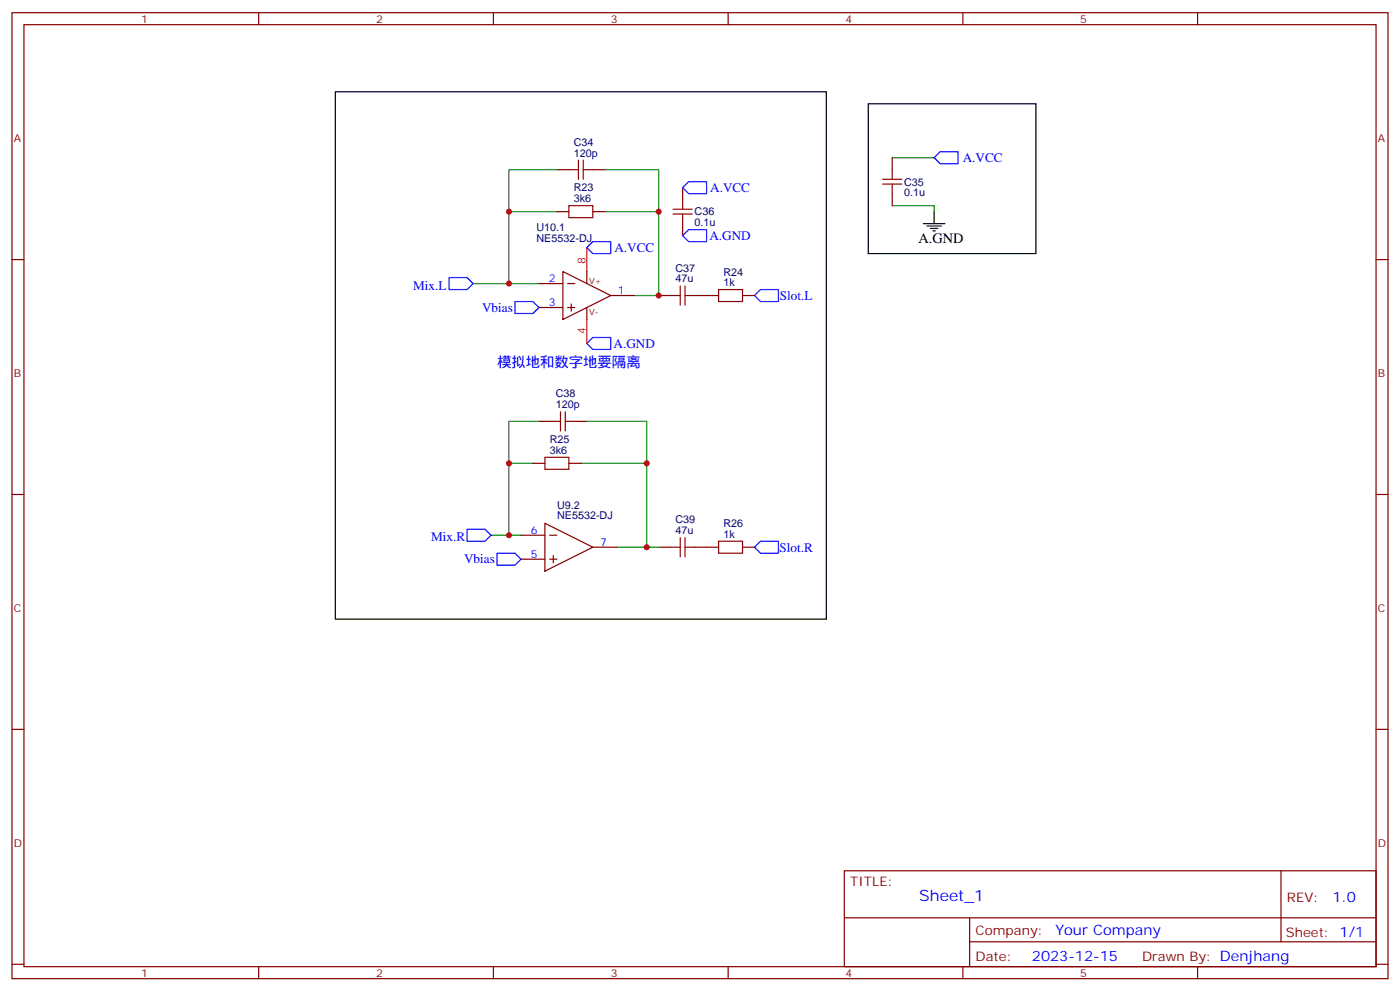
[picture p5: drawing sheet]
<svg xmlns="http://www.w3.org/2000/svg" width="412mm" height="292mm" viewBox="0 0 412 292" stroke-linecap="round" stroke-linejoin="round" font-family="sans-serif">
<g fill="none" stroke="#870000" stroke-width=".35">
<path d="M3.5 3.7h405.4v284.4h-405.4zM7.1 7.3h398.2v277.3h-398.2zM76.2 3.7v3.6M145.3 3.7v3.6M214.5 3.7v3.6M283.6 3.7v3.6M352.8 3.7v3.6M164 50h3.6M174.6 50h3.6M201.1 55.2v3.6M262.8 46.4v3.6M262.8 57v3.5"/>
<path d="M3.5 76.4h3.6M164 62.3h3.6M165.8 79.9l14.1 7.1-14.1 7.1zM172.9 79.9v3.6M174.6 62.3h3.6M201.1 65.8v3.6M405.3 76.4h3.6M158.7 83.5h7.1M158.7 90.5h7.1M167.2 83.5h2.1M167.2 90.5h2.1M168.3 89.5v2.1"/>
<path d="M172.9 90.5v3.6M179.9 87h7.1M194 87h3.6M204.6 87h7.1M218.7 87h3.5M157 136.4h3.5M158.7 124h3.6M167.6 136.4h3.5M169.3 124h3.6M3.5 145.6h3.6M153.5 157.6h7M160.5 154l14.1 7.1-14.1 7z"/>
<path d="M161.9 157.6h2.1M405.3 145.6h3.6M153.5 164.6h7M161.9 164.6h2.1M163 163.5v2.2M174.6 161.1h7.1M194 161.1h3.6M204.6 161.1h7.1M218.7 161.1h3.5M3.5 214.7h3.6M405.3 214.7h3.6M248.7 256.3h156.6v28.3h-156.6z"/>
<path d="M377.3 256.4v20.8M248.7 270.2h156.5M285.6 277.2h119.6M285.6 270.2v14.1M3.5 283.8h3.6M76.2 284.6v3.5M145.3 284.6v3.5M214.5 284.6v3.5M283.6 284.6v3.5M352.8 284.6v3.5M405.3 283.8h3.6"/>
</g>
<path d="M98.8 27h144.6v155.2h-144.6zM255.8 30.6h49.4v44h-49.4zM272 65.8h6.3M273 66.5h4.3M274.1 67.2h2.1M274.8 67.9h.7M275.2 62.3v3.5" fill="none" stroke="#000" stroke-width=".35"/>
<g fill="none" stroke="#008700" stroke-width=".35">
<path d="M164 50h-14.1v12.3M178.2 50h15.8v12.3M262.8 46.4h12.4M164 62.3h-14.1v21.2M178.2 62.3h15.8v24.7h-7M262.8 60.5h12.4v1.8M139.3 83.5h19.4M157 136.4h-7.1v21.2M158.7 124h-8.8v12.4M171.1 136.4h19.4v24.7h-8.8M172.9 124h17.6v12.4M144.6 157.6h8.9"/>
<path d="M190.5 161.1h3.5"/>
</g>
<g fill="none" stroke="#a10000" stroke-width=".35">
<path d="M167.6 50h2.8M170.4 47.1v5.7M171.8 50h2.8M171.8 47.1v5.7M201.1 58.8v2.8M260 54.2h5.6M260 52.8h5.6M262.8 50v2.8M262.8 54.2v2.8M167.6 60.5h7v3.6h-7zM198.3 63h5.6M198.3 61.6h5.6"/>
<path d="M201.1 63v2.8M197.6 87h2.8M200.4 84.2v5.6M201.8 84.2v5.6M201.8 87h2.8M211.7 85.2h7v3.6h-7zM160.5 134.6h7.1v3.5h-7.1zM162.3 124h2.8M165.1 121.2v5.7M166.5 124h2.8M166.5 121.2v5.7M200.4 158.3v5.6"/>
<path d="M201.8 158.3v5.6M211.7 159.3h7v3.5h-7zM197.6 161.1h2.8M201.8 161.1h2.8"/>
</g>
<path d="M202.8 53.5h5.3v3.5h-5.3l-1.7-1.8zM275.2 46.4l1.7-1.7h5.3v3.5h-5.3zM174.6 71.1h5.3v3.5h-5.3l-1.7-1.7zM201.1 69.4l1.7-1.8h5.3v3.5h-5.3zM132.3 81.7h5.3l1.7 1.8-1.7 1.7h-5.3zM151.7 88.8h5.3l1.7 1.7-1.7 1.8h-5.3zM224 85.2h5.3v3.6h-5.3l-1.8-1.8zM172.9 101.1l1.7-1.8h5.3v3.6h-5.3zM137.6 155.8h5.3l1.7 1.8-1.7 1.7h-5.3zM224 159.3h5.3v3.5h-5.3l-1.8-1.7zM146.4 162.8h5.3l1.8 1.8-1.8 1.8h-5.3z" fill="none" stroke="#00f" stroke-width=".35"/>
<path d="M172.9 72.9v7M172.9 94.1v7" fill="none" stroke="#f00" stroke-width=".35"/>
<g fill="#c00">
<circle cx="194" cy="87" r=".88"/>
<circle cx="190.5" cy="161.1" r=".88"/>
<circle cx="194" cy="62.3" r=".88"/>
<circle cx="190.5" cy="136.4" r=".88"/>
<circle cx="149.9" cy="83.5" r=".88"/>
<circle cx="149.9" cy="62.3" r=".88"/>
<circle cx="149.9" cy="157.6" r=".88"/>
<circle cx="149.9" cy="136.4" r=".88"/>
</g>
<text font-size="4.6" fill="#00f" x="270.8" y="265.4">Sheet_1</text>
<text font-size="4.2" x="270.6" y="71.5">A.GND</text>
<g font-size="4.2" fill="#00f">
<text x="146.4" y="108.2">模拟地和数字地要隔离</text>
<text x="392.5" y="265.6">1.0</text>
<text x="310.9" y="275.2">Your Company</text>
<text x="304" y="283">2023-12-15</text>
</g>
<g font-size="3.9" fill="#00f">
<text x="283.6" y="47.7">A.VCC</text>
<text x="209.2" y="56.5">A.VCC</text>
<text x="209" y="70.6">A.GND</text>
<text x="181" y="74.1">A.VCC</text>
<text x="121.7" y="85.2">Mix.L</text>
<text x="229.7" y="88.2">Slot.L</text>
<text x="142" y="91.8">Vbias</text>
<text x="180.8" y="102.4">A.GND</text>
<text x="127" y="159.3">Mix.R</text>
<text x="136.7" y="165.9">Vbias</text>
<text x="229.6" y="162.3">Slot.R</text>
</g>
<g font-size="3.9" fill="#800">
<text x="250.5" y="260.9">TITLE:</text>
<text x="379.1" y="265.6">REV:</text>
<text x="287.4" y="275.1">Company:</text>
<text x="378.7" y="275.7">Sheet: 1/1</text>
<text x="287.4" y="282.8">Date:</text>
<text x="336.4" y="282.9">Drawn By: Denjhang</text>
</g>
<g font-size="3.2" fill="#800">
<text x="41.6" y="6.7">1</text>
<text x="110.8" y="6.7">2</text>
<text x="179.9" y="6.7">3</text>
<text x="249.1" y="6.7">4</text>
<text x="318.2" y="6.7">5</text>
<text x="4.1" y="41.8">A</text>
<text x="405.9" y="41.8">A</text>
<text x="4.1" y="111">B</text>
<text x="405.9" y="111">B</text>
<text x="4.1" y="180.1">C</text>
<text x="405.9" y="180.1">C</text>
<text x="4.1" y="249.3">D</text>
<text x="405.9" y="249.3">D</text>
<text x="41.6" y="287.5">1</text>
<text x="110.8" y="287.5">2</text>
<text x="179.9" y="287.5">3</text>
<text x="249.1" y="287.5">4</text>
<text x="318.2" y="287.5">5</text>
</g>
<g font-size="3.2" fill="#000080">
<text x="169" y="46.1">120p</text>
<text x="169" y="42.9">C34</text>
<text x="169" y="59.5">3k6</text>
<text x="169" y="56.3">R23</text>
<text x="266.3" y="57.8">0.1u</text>
<text x="266.3" y="54.6">C35</text>
<text x="204.6" y="63.4">C36</text>
<text x="158" y="71.1">NE5532-DJ</text>
<text x="158" y="67.9">U10.1</text>
<text x="204.6" y="66.6">0.1u</text>
<text x="199" y="83.1">47u</text>
<text x="199" y="79.9">C37</text>
<text x="213.1" y="81.1">R24</text>
<text x="213.1" y="84.2">1k</text>
<text x="163.7" y="117">C38</text>
<text x="163.7" y="120.2">120p</text>
<text x="161.9" y="130.3">R25</text>
<text x="161.9" y="133.6">3k6</text>
<text x="164.1" y="149.7">U9.2</text>
<text x="164.1" y="152.9">NE5532-DJ</text>
<text x="199" y="154">C39</text>
<text x="213.1" y="155.2">R26</text>
<text x="199" y="157.2">47u</text>
<text x="213.1" y="158.3">1k</text>
</g>
<g font-size="3.2" fill="#f00">
<text x="172.5" y="77.8" transform="rotate(-90 172.5 77.8)">8</text>
<text x="172.5" y="98.2" transform="rotate(-90 172.5 98.2)">4</text>
</g>
<g font-size="3.2" fill="#00f">
<text x="161.7" y="83.1">2</text>
<text x="182" y="86.6">1</text>
<text x="161.7" y="90.2">3</text>
<text x="156.4" y="157.2">6</text>
<text x="176.7" y="160.7">7</text>
<text x="156.4" y="164.3">5</text>
</g>
<g font-size="2.5" fill="#800">
<text x="173.6" y="83.5">V+</text>
<text x="173.6" y="92.6">V-</text>
</g>
</svg>
